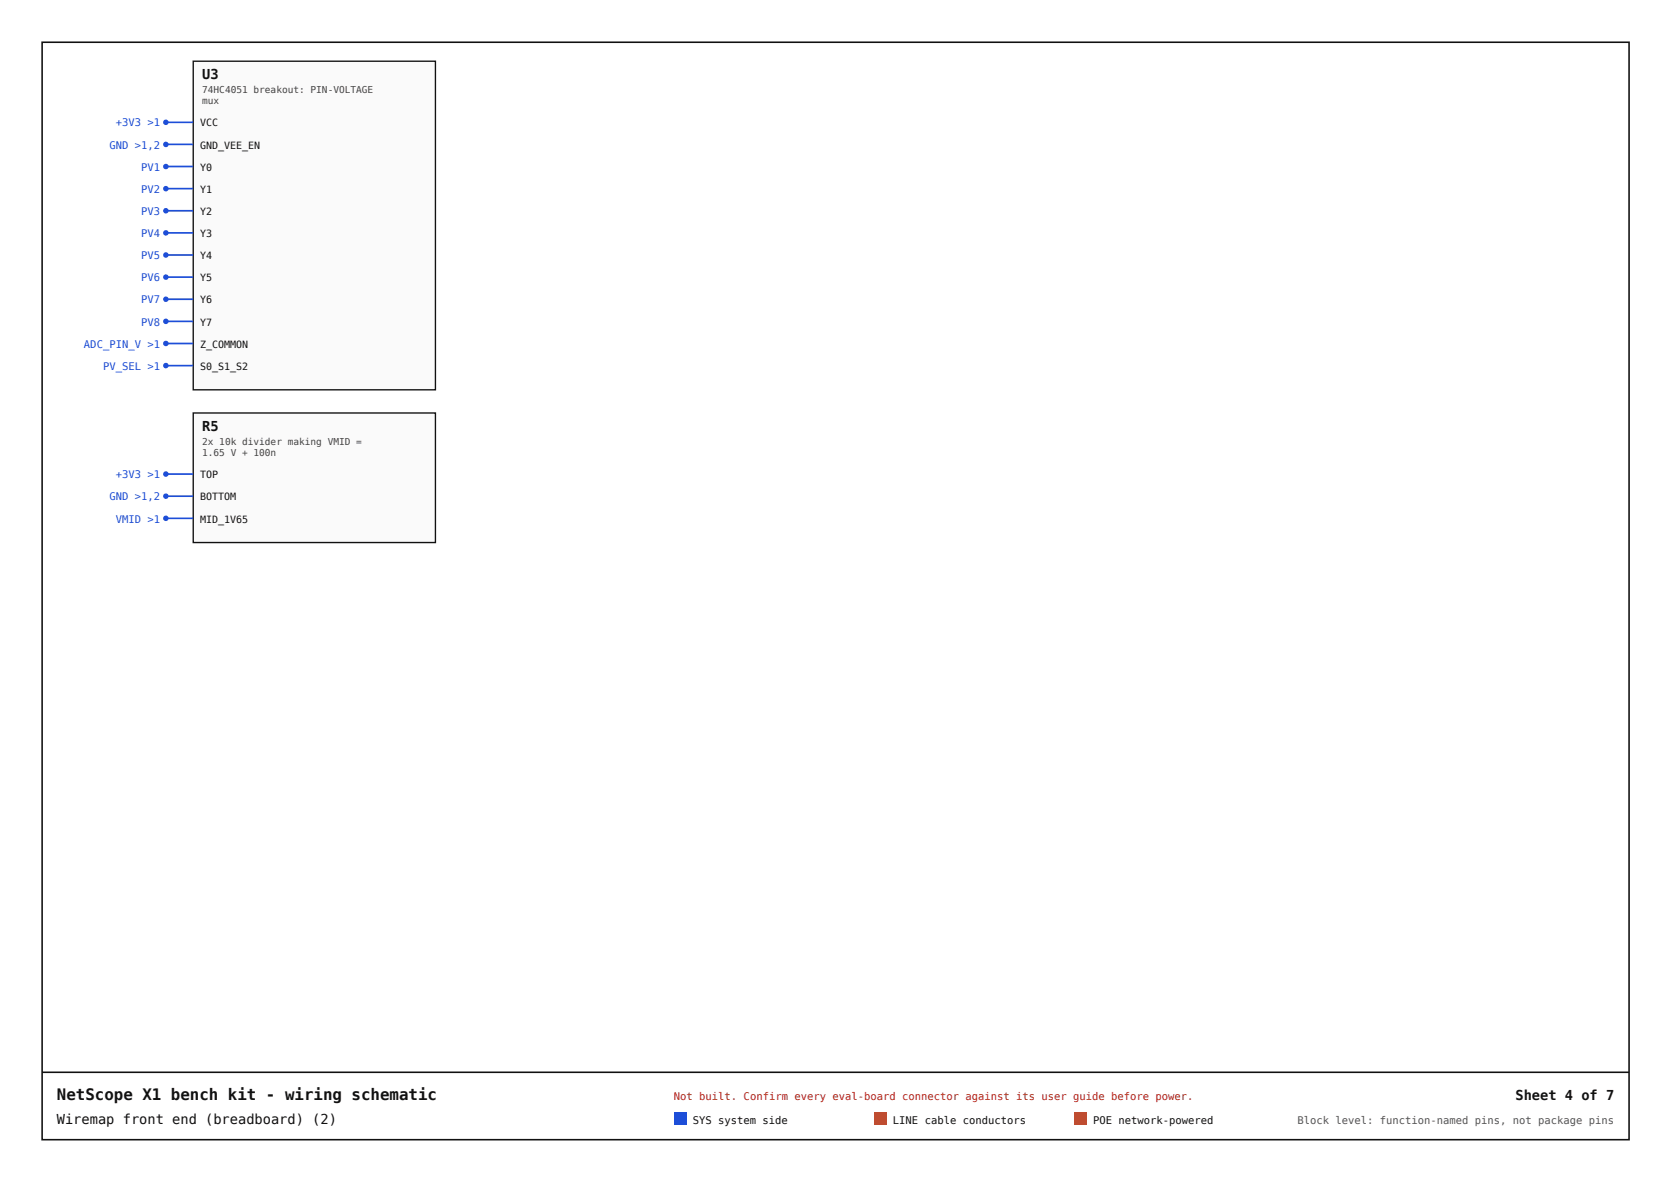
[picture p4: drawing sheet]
<svg xmlns="http://www.w3.org/2000/svg" width="420mm" height="297mm" viewBox="0 0 420 297" stroke-linecap="round" stroke-linejoin="round" font-family="sans-serif">
<path d="M48.6 15.4h60.8v82.6h-60.8z" fill="#fafafa"/>
<path d="M48.6 15.4h60.8v82.6h-60.8z" fill="none" stroke="#111" stroke-width=".34"/>
<path d="M41.7 30.7h6.9" fill="none" stroke="#1d4ed8" stroke-width=".42"/>
<circle cx="41.7" cy="30.7" r=".69" fill="#1d4ed8"/>
<path d="M41.7 36.3h6.9" fill="none" stroke="#1d4ed8" stroke-width=".42"/>
<circle cx="41.7" cy="36.3" r=".69" fill="#1d4ed8"/>
<path d="M41.7 41.8h6.9" fill="none" stroke="#1d4ed8" stroke-width=".42"/>
<circle cx="41.7" cy="41.8" r=".69" fill="#1d4ed8"/>
<path d="M41.7 47.4h6.9" fill="none" stroke="#1d4ed8" stroke-width=".42"/>
<circle cx="41.7" cy="47.4" r=".69" fill="#1d4ed8"/>
<path d="M41.7 53h6.9" fill="none" stroke="#1d4ed8" stroke-width=".42"/>
<circle cx="41.7" cy="53" r=".69" fill="#1d4ed8"/>
<path d="M41.7 58.5h6.9" fill="none" stroke="#1d4ed8" stroke-width=".42"/>
<circle cx="41.7" cy="58.5" r=".69" fill="#1d4ed8"/>
<path d="M41.7 64.1h6.9" fill="none" stroke="#1d4ed8" stroke-width=".42"/>
<circle cx="41.7" cy="64.1" r=".69" fill="#1d4ed8"/>
<path d="M41.7 69.6h6.9" fill="none" stroke="#1d4ed8" stroke-width=".42"/>
<circle cx="41.7" cy="69.6" r=".69" fill="#1d4ed8"/>
<path d="M41.7 75.2h6.9" fill="none" stroke="#1d4ed8" stroke-width=".42"/>
<circle cx="41.7" cy="75.2" r=".69" fill="#1d4ed8"/>
<path d="M41.7 80.7h6.9" fill="none" stroke="#1d4ed8" stroke-width=".42"/>
<circle cx="41.7" cy="80.7" r=".69" fill="#1d4ed8"/>
<path d="M41.7 86.3h6.9" fill="none" stroke="#1d4ed8" stroke-width=".42"/>
<circle cx="41.7" cy="86.3" r=".69" fill="#1d4ed8"/>
<path d="M41.7 91.9h6.9" fill="none" stroke="#1d4ed8" stroke-width=".42"/>
<circle cx="41.7" cy="91.9" r=".69" fill="#1d4ed8"/>
<path d="M48.6 103.8h60.8v32.5h-60.8z" fill="#fafafa"/>
<path d="M48.6 103.8h60.8v32.5h-60.8z" fill="none" stroke="#111" stroke-width=".34"/>
<path d="M41.7 119.1h6.9" fill="none" stroke="#1d4ed8" stroke-width=".42"/>
<circle cx="41.7" cy="119.1" r=".69" fill="#1d4ed8"/>
<path d="M41.7 124.7h6.9" fill="none" stroke="#1d4ed8" stroke-width=".42"/>
<circle cx="41.7" cy="124.7" r=".69" fill="#1d4ed8"/>
<path d="M41.7 130.2h6.9" fill="none" stroke="#1d4ed8" stroke-width=".42"/>
<circle cx="41.7" cy="130.2" r=".69" fill="#1d4ed8"/>
<path d="M10.6 10.6h398.8v275.8h-398.8zM10.6 269.4h398.8" fill="none" stroke="#111" stroke-width=".4"/>
<path d="M169.4 279.5h3.2v3.2h-3.2z" fill="#1d4ed8"/>
<path d="M219.7 279.5h3.1v3.2h-3.1z" fill="#b45309"/>
<path d="M269.9 279.5h3.2v3.2h-3.2z" fill="#b91c1c"/>
<text font-size="4" fill="#111" x="14.3" y="276.3">NetScope X1 bench kit - wiring schematic</text>
<g font-size="3.4" fill="#111">
<text x="50.8" y="19.9">U3</text>
<text x="50.8" y="108.3">R5</text>
<text x="380.9" y="276.3">Sheet 4 of 7</text>
<text x="14.3" y="282.4">Wiremap front end (breadboard) (2)</text>
</g>
<g font-size="2.6" fill="#1d4ed8">
<text x="29.1" y="31.8">+3V3 &gt;1</text>
<text x="27.5" y="37.3">GND &gt;1,2</text>
<text x="35.4" y="42.9">PV1</text>
<text x="35.4" y="48.5">PV2</text>
<text x="35.4" y="54">PV3</text>
<text x="35.4" y="59.6">PV4</text>
<text x="35.4" y="65.1">PV5</text>
<text x="35.4" y="70.7">PV6</text>
<text x="35.4" y="76.2">PV7</text>
<text x="35.4" y="81.8">PV8</text>
<text x="21.1" y="87.4">ADC_PIN_V &gt;1</text>
<text x="25.9" y="92.9">PV_SEL &gt;1</text>
<text x="27.5" y="125.7">GND &gt;1,2</text>
<text x="29.1" y="120.2">+3V3 &gt;1</text>
<text x="29.1" y="131.3">VMID &gt;1</text>
</g>
<text font-size="2.6" fill="#b91c1c" x="169.4" y="276.3">Not built. Confirm every eval-board connector against its user guide before power.</text>
<g font-size="2.6" fill="#111">
<text x="174.1" y="282.4">SYS system side</text>
<text x="224.4" y="282.4">LINE cable conductors</text>
<text x="274.7" y="282.4">POE network-powered</text>
</g>
<text font-size="2.6" fill="#555" x="326.1" y="282.4">Block level: function-named pins, not package pins</text>
<g font-size="2.5" fill="#111">
<text x="50.3" y="31.8">VCC</text>
<text x="50.3" y="37.3">GND_VEE_EN</text>
<text x="50.3" y="42.9">Y0</text>
<text x="50.3" y="48.5">Y1</text>
<text x="50.3" y="54">Y2</text>
<text x="50.3" y="59.6">Y3</text>
<text x="50.3" y="65.1">Y4</text>
<text x="50.3" y="70.7">Y5</text>
<text x="50.3" y="76.2">Y6</text>
<text x="50.3" y="81.8">Y7</text>
<text x="50.3" y="87.4">Z_COMMON</text>
<text x="50.3" y="92.9">S0_S1_S2</text>
<text x="50.3" y="120.2">TOP</text>
<text x="50.3" y="125.7">BOTTOM</text>
<text x="50.3" y="131.3">MID_1V65</text>
</g>
<g font-size="2.4" fill="#444">
<text x="50.8" y="23.3">74HC4051 breakout: PIN-VOLTAGE</text>
<text x="50.8" y="26.2">mux</text>
<text x="50.8" y="111.7">2x 10k divider making VMID =</text>
<text x="50.8" y="114.6">1.65 V + 100n</text>
</g>
</svg>
